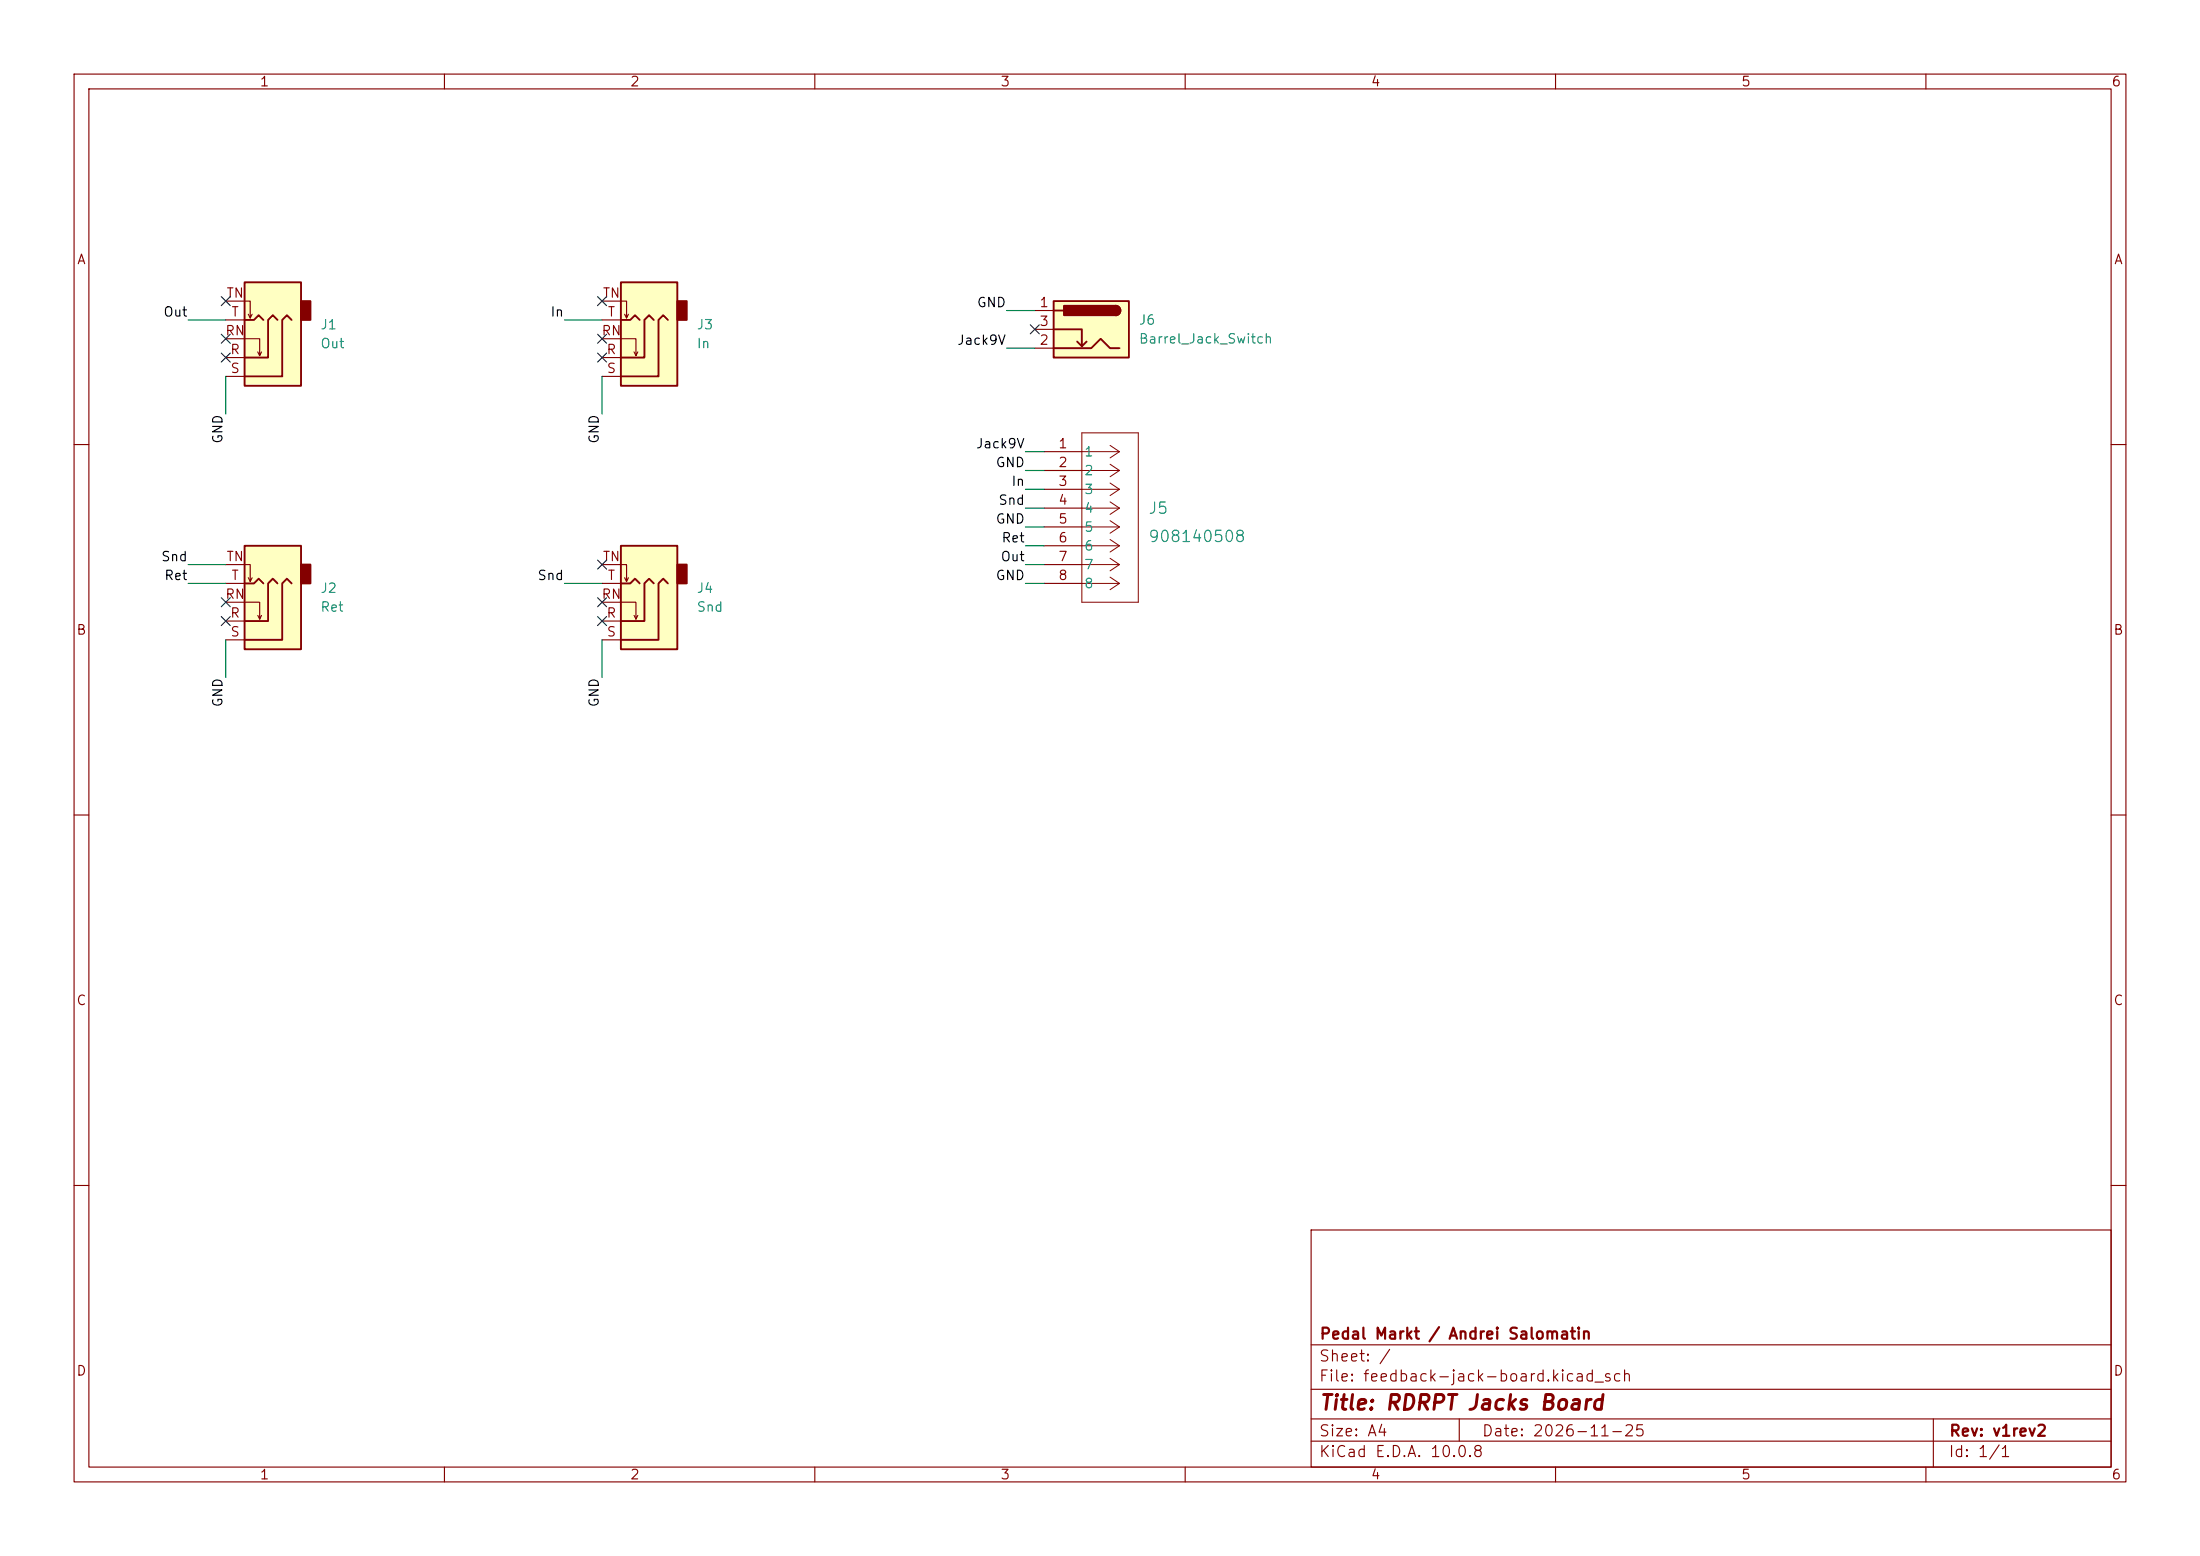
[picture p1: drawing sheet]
<svg xmlns="http://www.w3.org/2000/svg" width="297mm" height="210mm" viewBox="0 0 297 210" stroke-linecap="round" stroke-linejoin="round" font-family="sans-serif">
<path d="M0 0h297v210h-297z" fill="#fff" stroke="#fff" stroke-width=".14"/>
<g fill="none" stroke="#840000" stroke-width=".15">
<path d="M10 10h277v190h-277zM12 12h273v186h-273zM60 10v2M110 10v2M160 10v2M210 10v2M260 10v2M10 60h2M141 61h5M141 63.5h5M141 66h5M141 68.6h5"/>
<path d="M141 71.1h5M141 73.7h5M141 76.2h5M141 78.7h5M285 60h2M10 110h2M285 110h2M10 160h2M177 166h108v32h-108zM285 160h2M60 198v2M110 198v2"/>
<path d="M160 198v2M177 194.5h108M177 191.5h108M177 187.5h108M177 181.5h108M197 191.5v3M210 198v2M260 198v2M261 191.5v6.5"/>
</g>
<g fill="none" stroke="#840000" stroke-width=".14">
<path d="M146 58.4h7.7v22.9h-7.7zM146 61h5.1M146 63.5h5.1M146 66h5.1M146 68.6h5.1M146 71.1h5.1M146 73.7h5.1M146 76.2h5.1M146 78.7h5.1M149.9 60.1l1.2 .9M149.9 62.7l1.2 .8M149.9 65.2l1.2 .8"/>
<path d="M149.9 67.7l1.2 .9M149.9 70.3l1.2 .8M149.9 72.8l1.2 .9M149.9 75.4l1.2 .8M149.9 77.9l1.2 .8M151.1 61l-1.2 .8M151.1 63.5l-1.2 .8M151.1 66l-1.2 .9M151.1 68.6l-1.2 .8M151.1 71.1l-1.2 .9M151.1 73.7l-1.2 .8M151.1 76.2l-1.2 .8"/>
<path d="M151.1 78.7l-1.2 .9"/>
</g>
<path d="M83.8 73.7h7.6v13.9h-7.6z" fill="#ffffc2"/>
<path d="M91.4 76.2h1.3v2.5h-1.3z" fill="#840000" stroke="#840000" stroke-width=".25"/>
<path d="M83.8 73.7h7.6v13.9h-7.6zM83.8 78.7h1.3l.6-.6 .7 .6M88.3 78.7l-.7-.6-.6 .6v5.1h-3.2M90.2 78.7l-.7-.6-.6 .6v7.7h-5.1" fill="none" stroke="#840000" stroke-width=".25"/>
<path d="M81.3 76.2h3.3v2.3l.2-.5M81.3 78.7h2.5M84.3 78l.3 .5M81.3 81.3h4.6v2.3l.2-.5M81.3 83.8h2.5M81.3 86.4h2.5M85.6 83.1l.3 .5" fill="none" stroke="#840000" stroke-width=".15"/>
<path d="M33 73.7h7.6v13.9h-7.6z" fill="#ffffc2"/>
<path d="M40.6 76.2h1.3v2.5h-1.3z" fill="#840000" stroke="#840000" stroke-width=".25"/>
<path d="M33 73.7h7.6v13.9h-7.6zM33 78.7h1.3l.6-.6 .7 .6M37.5 78.7l-.7-.6-.6 .6v5.1h-3.2M39.4 78.7l-.7-.6-.6 .6v7.7h-5.1" fill="none" stroke="#840000" stroke-width=".25"/>
<path d="M30.5 76.2h3.3v2.3l.2-.5M30.5 78.7h2.5M33.5 78l.3 .5M30.5 81.3h4.6v2.3l.2-.5M30.5 83.8h2.5M30.5 86.4h2.5M34.8 83.1l.3 .5" fill="none" stroke="#840000" stroke-width=".15"/>
<path d="M83.8 38.1h7.6v14h-7.6z" fill="#ffffc2"/>
<path d="M91.4 40.6h1.3v2.6h-1.3z" fill="#840000" stroke="#840000" stroke-width=".25"/>
<path d="M83.8 38.1h7.6v14h-7.6zM83.8 43.2h1.3l.6-.7 .7 .7M88.3 43.2l-.7-.7-.6 .7v5.1h-3.2M90.2 43.2l-.7-.7-.6 .7v7.6h-5.1" fill="none" stroke="#840000" stroke-width=".25"/>
<path d="M81.3 45.7h4.6v2.3l.2-.5M81.3 40.6h3.3v2.3l.2-.5M81.3 48.3h2.5M81.3 50.8h2.5M81.3 43.2h2.5M84.3 42.4l.3 .5M85.6 47.5l.3 .5" fill="none" stroke="#840000" stroke-width=".15"/>
<path d="M142.2 40.6h10.2v7.7h-10.2z" fill="#ffffc2"/>
<path d="M142.2 40.6h10.2v7.7h-10.2zM142.2 47h5.1l1.3-1.3 1.3 1.3h1.2M142.2 44.5h3.8v2.2l.7-.6M142.2 41.9h1.3M145.4 46.1l.6 .6M150.6 41.3a.64 .64 0 0 1 .7 .6 .64 .64 0 0 1-.7 .6" fill="none" stroke="#840000" stroke-width=".25"/>
<g fill="#840000" stroke="#840000" stroke-width=".25">
<path d="M150.6 41.3a.64 .64 0 0 1 .7 .6 .64 .64 0 0 1-.7 .6z"/>
<path d="M143.6 41.3h7v1.2h-7z"/>
</g>
<path d="M139.7 41.9h2.5M139.7 47h2.5M139.7 44.5h2.5" fill="none" stroke="#840000" stroke-width=".15"/>
<path d="M33 38.1h7.6v14h-7.6z" fill="#ffffc2"/>
<path d="M40.6 40.6h1.3v2.6h-1.3z" fill="#840000" stroke="#840000" stroke-width=".25"/>
<path d="M33 38.1h7.6v14h-7.6zM33 43.2h1.3l.6-.7 .7 .7M37.5 43.2l-.7-.7-.6 .7v5.1h-3.2M39.4 43.2l-.7-.7-.6 .7v7.6h-5.1" fill="none" stroke="#840000" stroke-width=".25"/>
<path d="M30.5 45.7h4.6v2.3l.2-.5M30.5 40.6h3.3v2.3l.2-.5M30.5 48.3h2.5M30.5 50.8h2.5M30.5 43.2h2.5M33.5 42.4l.3 .5M34.8 47.5l.3 .5" fill="none" stroke="#840000" stroke-width=".15"/>
<g fill="none" stroke="#008400" stroke-width=".15">
<path d="M25.4 43.2h5.1M30.5 50.8v5.1M76.2 43.2h5.1M81.3 50.8v5.1M135.9 47h3.8M135.9 41.9h3.8M25.4 78.7h5.1M25.4 76.2h5.1M76.2 78.7h5.1M138.4 66h2.6M138.4 78.7h2.6M138.4 63.5h2.6"/>
<path d="M138.4 61h2.6M138.4 68.6h2.6M138.4 71.1h2.6M138.4 76.2h2.6M138.4 73.7h2.6M30.5 86.4v5M81.3 86.4v5"/>
</g>
<g fill="none" stroke="#000084" stroke-width=".15">
<path d="M29.9 47.7l1.2 1.2M29.9 40l1.2 1.2M29.9 45.1l1.2 1.2M31.1 47.7l-1.2 1.2M31.1 40l-1.2 1.2M31.1 45.1l-1.2 1.2M80.7 47.7l1.2 1.2M80.7 40l1.2 1.2M80.7 45.1l1.2 1.2M81.9 47.7l-1.2 1.2M81.9 40l-1.2 1.2M81.9 45.1l-1.2 1.2"/>
<path d="M139.1 43.8l1.2 1.3M140.3 43.8l-1.2 1.3M80.7 75.6l1.2 1.2M81.9 75.6l-1.2 1.2M29.9 80.7l1.2 1.2M29.9 83.2l1.2 1.2M31.1 80.7l-1.2 1.2M31.1 83.2l-1.2 1.2M80.7 80.7l1.2 1.2M80.7 83.2l1.2 1.2M81.9 80.7l-1.2 1.2M81.9 83.2l-1.2 1.2"/>
</g>
<text font-size="2" fill="#840000" x="178" y="190.8">Title: RDRPT Jacks Board</text>
<g font-size="1.5" fill="#008484">
<text x="154.9" y="69.7">J5</text>
<text x="154.9" y="73.5">908140508</text>
</g>
<g font-size="1.5" fill="#840000">
<text x="178" y="184.1">Sheet: /</text>
<text x="178" y="181.1">Pedal Markt / Andrei Salomatin</text>
<text x="178" y="186.8">File: feedback-jack-board.kicad_sch</text>
<text x="178" y="197">KiCad E.D.A. 10.0.8</text>
<text x="178" y="194.2">Size: A4</text>
<text x="200" y="194.2">Date: 2026-11-25</text>
<text x="263" y="197">Id: 1/1</text>
<text x="263" y="194.2">Rev: v1rev2</text>
</g>
<g font-size="1.3" fill="#840000">
<text x="35" y="12">1</text>
<text x="85" y="12">2</text>
<text x="135" y="12">3</text>
<text x="185" y="12">4</text>
<text x="235" y="12">5</text>
<text x="285" y="12">6</text>
<text x="10.3" y="36">A</text>
<text x="285.3" y="36">A</text>
<text x="30.5" y="40.5">TN</text>
<text x="81.3" y="40.5">TN</text>
<text x="140.2" y="41.8">1</text>
<text x="30.3" y="45.6">RN</text>
<text x="31.1" y="43">T</text>
<text x="81.1" y="45.6">RN</text>
<text x="81.9" y="43">T</text>
<text x="140.2" y="46.9">2</text>
<text x="140.2" y="44.3">3</text>
<text x="31" y="48.1">R</text>
<text x="31" y="50.7">S</text>
<text x="81.8" y="48.1">R</text>
<text x="81.8" y="50.7">S</text>
<text x="142.8" y="60.8">1</text>
<text x="142.8" y="63.4">2</text>
<text x="142.8" y="65.9">3</text>
<text x="142.8" y="68.4">4</text>
<text x="142.8" y="71">5</text>
<text x="30.5" y="76.1">TN</text>
<text x="81.3" y="76.1">TN</text>
<text x="142.8" y="73.5">6</text>
<text x="142.8" y="76.1">7</text>
<text x="30.3" y="81.1">RN</text>
<text x="31" y="83.7">R</text>
<text x="31.1" y="78.6">T</text>
<text x="81.1" y="81.1">RN</text>
<text x="81.8" y="83.7">R</text>
<text x="81.9" y="78.6">T</text>
<text x="142.8" y="78.6">8</text>
<text x="10.2" y="86">B</text>
<text x="31" y="86.2">S</text>
<text x="81.8" y="86.2">S</text>
<text x="285.2" y="86">B</text>
<text x="10.2" y="136">C</text>
<text x="285.2" y="136">C</text>
<text x="10.2" y="186">D</text>
<text x="285.2" y="186">D</text>
<text x="35" y="200">1</text>
<text x="85" y="200">2</text>
<text x="135" y="200">3</text>
<text x="185" y="200">4</text>
<text x="235" y="200">5</text>
<text x="285" y="200">6</text>
</g>
<g font-size="1.3">
<text x="131.8" y="41.8">GND</text>
<text x="22" y="43.1">Out</text>
<text x="74.2" y="43.1">In</text>
<text x="129.1" y="46.9">Jack9V</text>
<text x="30.4" y="60" transform="rotate(-90 30.4 60)">GND</text>
<text x="81.2" y="60" transform="rotate(-90 81.2 60)">GND</text>
<text x="131.7" y="60.8">Jack9V</text>
<text x="134.3" y="63.4">GND</text>
<text x="136.4" y="65.9">In</text>
<text x="134.3" y="71">GND</text>
<text x="134.7" y="68.5">Snd</text>
<text x="21.7" y="76.1">Snd</text>
<text x="135" y="76.1">Out</text>
<text x="135.1" y="73.5">Ret</text>
<text x="22.1" y="78.6">Ret</text>
<text x="72.5" y="78.6">Snd</text>
<text x="134.3" y="78.6">GND</text>
<text x="30.4" y="95.5" transform="rotate(-90 30.4 95.5)">GND</text>
<text x="81.2" y="95.5" transform="rotate(-90 81.2 95.5)">GND</text>
</g>
<g font-size="1.3" fill="#008484">
<text x="43.2" y="44.8">J1</text>
<text x="43.2" y="47.3">Out</text>
<text x="94" y="44.8">J3</text>
<text x="94" y="47.3">In</text>
<text x="153.7" y="44.1">J6</text>
<text x="153.7" y="46.7">Barrel_Jack_Switch</text>
<text x="146.3" y="61.9">1</text>
<text x="146.3" y="64.5">2</text>
<text x="146.3" y="67">3</text>
<text x="146.3" y="69.5">4</text>
<text x="146.3" y="72.1">5</text>
<text x="146.3" y="74.6">6</text>
<text x="146.3" y="77.2">7</text>
<text x="43.2" y="80.3">J2</text>
<text x="43.2" y="82.9">Ret</text>
<text x="94" y="80.3">J4</text>
<text x="94" y="82.9">Snd</text>
<text x="146.3" y="79.7">8</text>
</g>
</svg>
